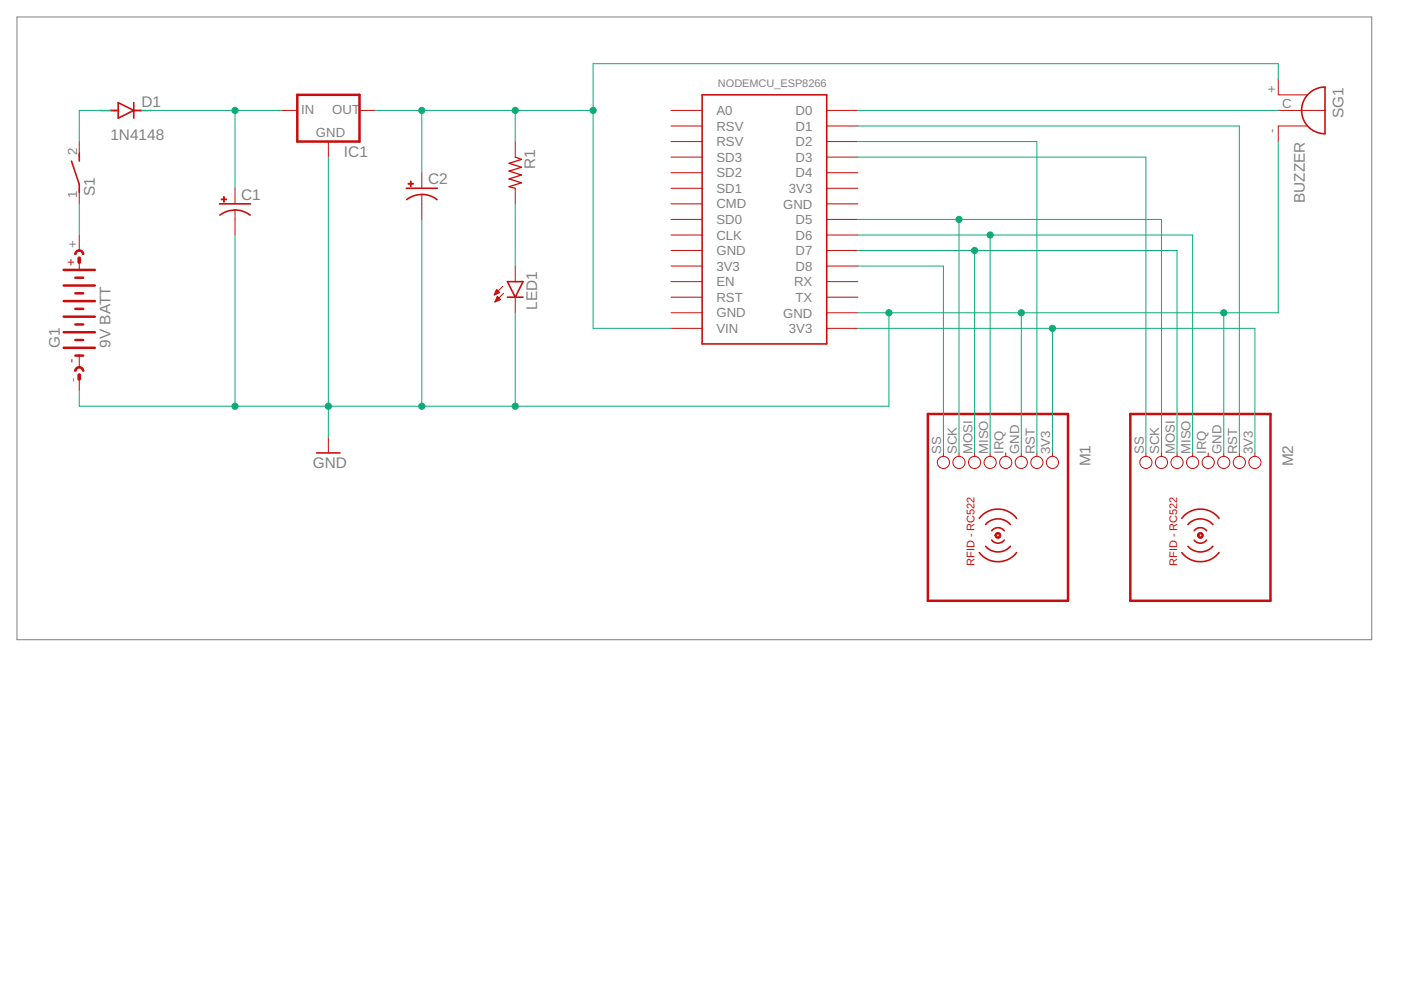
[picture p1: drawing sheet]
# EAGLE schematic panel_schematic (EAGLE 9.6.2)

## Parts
C1  CPOL-USE1.8-4  [E1,8-4]
C2  CPOL-USE1.8-4  [E1,8-4]
D1  1N4148  1N4148DO35-7  [DO35-7]
G1  9V BATT  AB9V  [AB9V]
IC1  78XXS  [78XXS]
LED1  LED5MM  [LED5MM]
M1  RFID-RC522  [RFID-RC522]
M2  RFID-RC522  [RFID-RC522]
NODE1  NODEMCU_ESP8266  [NODEMCU_ESP8266]
R1  R-US_0207/10  [0207/10]
S1  DS01E  [DS-01]
SG1  BUZZER  F/KMB  [F/KMB]

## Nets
GND: C1.- C2.- G1.- IC1.GND LED1.K(C) M1.GND M2.GND NODE1.GND@1(GND) SG1.-
N$1: C2.+ IC1.OUT NODE1.VIN R1.1 SG1.+
N$3: LED1.A R1.2
N$4: C1.+ D1.C IC1.IN
N$5: M1.3V3 M2.3V3 NODE1.3V3@1(3V3)
N$6: G1.+ S1.1
N$7: D1.A S1.2
N$8: M1.SCK M2.SCK NODE1.D5
N$9: M1.MISO M2.MISO NODE1.D6
N$10: M1.MOSI M2.MOSI NODE1.D7
N$11: M1.SS NODE1.D8
N$12: M2.SS NODE1.D3
N$13: M1.RST NODE1.D2
N$14: M2.RST NODE1.D1
N$16: NODE1.D0 SG1.C(T)
Unconnected: M1.IRQ M2.IRQ NODE1.A0 NODE1.CLK NODE1.CMD NODE1.D4 NODE1.EN NODE1.RST NODE1.RSV1(RSV) NODE1.RSV2(RSV) NODE1.RX NODE1.SD1 NODE1.SD2 NODE1.SD3 NODE1.SDO(SD0) NODE1.TX

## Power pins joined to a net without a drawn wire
3V3: NODE1.3V3@2(3V3) NODE1.3V3@3(3V3)
GND: NODE1.GND@2(GND) NODE1.GND@3(GND) NODE1.GND@4(GND)
